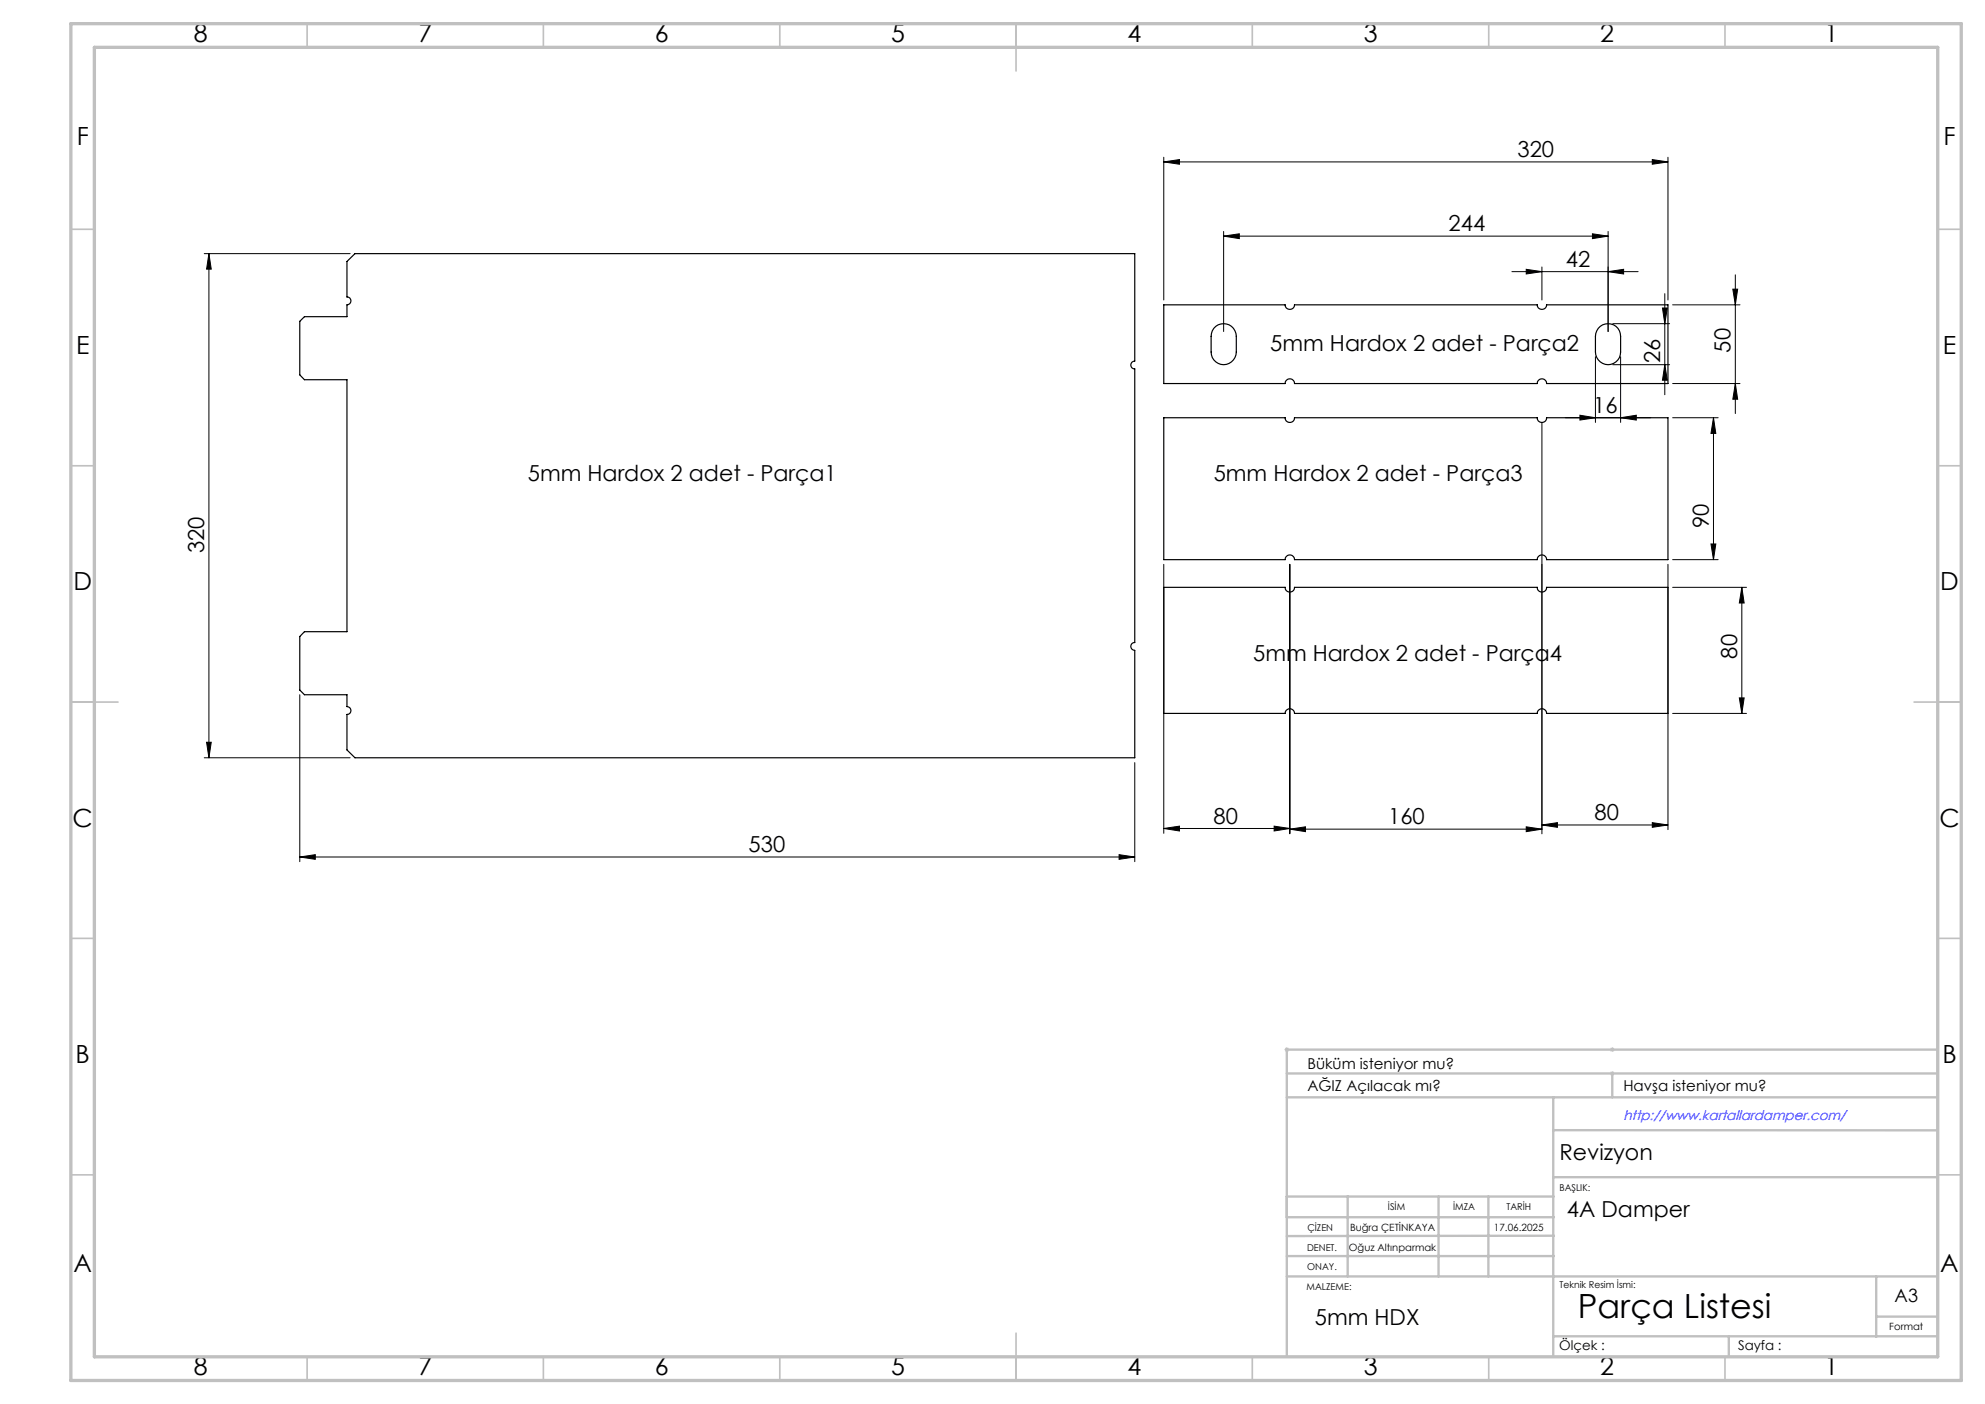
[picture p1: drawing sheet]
<svg xmlns="http://www.w3.org/2000/svg" width="420mm" height="297mm" viewBox="0 0 420 297" stroke-linecap="round" stroke-linejoin="round" font-family="sans-serif">
<path d="M271.8 222h1M271.9 221.7l.7 .7M272.3 221.5v1M272.6 221.7l-.7 .7M340.6 227.1h1M340.6 222h1M340.8 226.7l.7 .7M340.8 221.7l.7 .7M341.1 221.5v1M341.1 226.6v1M341.5 226.7l-.7 .7M341.5 221.7l-.7 .7" fill="none" stroke="#c0c0c0" stroke-width=".21"/>
<g fill="none" stroke="#000" stroke-width=".21">
<path d="M246.2 34.3l3.4-.5v.9zM246.2 33.3v30.2M246.2 34.3h106.7M349.6 33.8l3.3 .5-3.3 .4zM352.9 33.3v30.2M43.2 53.7h30.9M44.2 53.7l.5 3.2h-1zM44.2 53.7v106.6M258.9 49.9l3.3-.4v1zM258.9 49v21.1M258.9 49.9h81.4M319.9 57.5h26.7"/>
<path d="M322.9 57l3.3 .5-3.3 .5zM326.2 56.5v7M336.9 49.5l3.4 .4-3.4 .6zM340.3 57.5l3.2-.5v1zM340.3 49v21.1M367.2 58.1v29.4M337.6 75.5v13.9M341.2 68.5h12.1M341.2 77.1h12.1M342.9 75.5v13.9M351.8 65.2h1l-.6 3.3zM352.2 62.1v21.4"/>
<path d="M352.2 77.1l.6 3.3h-1zM353.9 64.5h14.3M366.6 61.2h1.1l-.5 3.3zM326.2 89.4v87M331.2 88.4h18M334.3 87.8l3.3 .6-3.3 .5zM342.9 88.4l3.3-.6v1.1zM353.9 88.4h9.6M353.9 81.1h14.3M362.5 88.4v30M362.5 88.4l.5 3.3h-1zM367.2 81.1l.5 3.4h-1.1z"/>
<path d="M246.2 119.4v56.9M272.9 119.4v57M352.9 119.4v56.1M353.9 118.4h9.6M362 115.1h1l-.5 3.3zM353.9 124.2h15.6M368.5 124.2v26.7M368.5 124.2l.5 3.4h-1zM43.7 157h1l-.5 3.3zM63.4 147v35.3M353.9 150.9h15.6M368 147.6h1l-.5 3.3z"/>
<path d="M43.2 160.3h30.9M240.1 161.3v21M246.2 175.3l3.4-.5v1zM246.2 175.3h26.7M269.6 174.8l3.3 .5-3.3 .5zM272.9 175.4l3.3-.5v1zM272.9 175.4h53.3M322.9 174.9l3.3 .5-3.3 .5zM326.2 174.5l3.3-.5v1zM326.2 174.5h26.7M349.6 174l3.3 .5-3.3 .5zM63.4 181.3l3.3-.5v1z"/>
<path d="M63.4 181.3h176.7M236.8 180.8l3.3 .5-3.3 .5z"/>
</g>
<g fill="none" stroke="#c0c0c0" stroke-width=".35">
<path d="M65 5v5M115 5v5M165 5v5M215 5v10M265 5v5M315 5v5M365 5v5M15 48.5h5M410 48.5h5M15 98.5h5M410 98.5h5M15 148.5h10"/>
<path d="M405 148.5h10M15 198.5h5M410 198.5h5M15 248.5h5M410 248.5h5M65 287v5M115 287v5M165 287v5M215 282v10M265 287v5M315 287v5M365 287v5"/>
</g>
<g fill="none" stroke="#c0c0c0" stroke-width=".5">
<path d="M272.3 232.1h137.7M272.3 227.1h137.7M328.6 239.1h81.4M328.6 232.1v54.9M341.1 227.1v5M410 222h-137.7v64.9M272.3 253.1h56.4M272.3 257.5h56.5M285.2 253.1v16.9M304.4 253.1v16.9M314.9 253.1v16.9M328.6 249h81.4"/>
<path d="M272.3 265.7h56.5M272.3 270h137.7M328.8 261.4l-56.5 .1M397 270v12.8M397 278.5h13M328.6 282.7h81.4M365.8 282.8v4.2"/>
</g>
<path d="M15 5h400v287h-400zM20 10h390v277h-390z" fill="none" stroke="#c0c0c0" stroke-width=".7"/>
<g fill="#000">
<path d="M246.2 34.3l3.4-.5v.9zM349.6 33.8l3.3 .5-3.3 .4zM326.2 174.5l3.3-.5v1zM349.6 174l3.3 .5-3.3 .5zM334.3 87.8l3.3 .6-3.3 .5zM342.9 88.4l3.3-.6v1.1zM258.9 49.9l3.3-.4v1zM336.9 49.5l3.4 .4-3.4 .6z"/>
<path d="M44.2 53.7l.5 3.2h-1zM43.7 157h1l-.5 3.3zM366.6 61.2h1.1l-.5 3.3zM367.2 81.1l.5 3.4h-1.1zM362.5 88.4l.5 3.3h-1zM362 115.1h1l-.5 3.3zM368.5 124.2l.5 3.4h-1zM368 147.6h1l-.5 3.3zM351.8 65.2h1l-.6 3.3zM352.2 77.1l.6 3.3h-1z"/>
<path d="M340.3 57.5l3.2-.5v1zM322.9 57l3.3 .5-3.3 .5zM269.6 174.8l3.3 .5-3.3 .5zM246.2 175.3l3.4-.5v1zM322.9 174.9l3.3 .5-3.3 .5zM272.9 175.4l3.3-.5v1z"/>
<path d="M63.4 181.3l3.3-.5v1zM236.8 180.8l3.3 .5-3.3 .5z"/>
</g>
<path d="M73.4 55.3l1.7-1.6h165v22.7a.83 .83 0 0 0-.8 .8 .83 .83 0 0 0 .8 .8v57.9a.83 .83 0 0 0-.8 .9 .83 .83 0 0 0 .8 .8v22.7h-165l-1.7-1.7v-7.5a.83 .83 0 0 0 .9-.8 .83 .83 0 0 0-.9-.8v-2.5h-9l-1-1v-11.3l1-1.1h9v-53.3h-9l-1-1v-11.3l1-1h9v-2.5a.83 .83 0 0 0 .9-.8 .83 .83 0 0 0-.9-.9zM246.2 64.5h25.7a.99 .99 0 0 0 1 1 .99 .99 0 0 0 1-1h51.4a.99 .99 0 0 0 .9 1 .99 .99 0 0 0 1-1h25.7v16.6h-25.7a.99 .99 0 0 0-1-1 .99 .99 0 0 0-.9 1h-51.4a.99 .99 0 0 0-1-1 .99 .99 0 0 0-1 1h-25.7zM257.2 69a2.67 2.67 0 0 1 2.9-.3 2.67 2.67 0 0 1 1.5 2.5v3.3a2.66 2.66 0 0 1-2.7 2.6 2.66 2.66 0 0 1-2.6-2.6v-3.3a2.67 2.67 0 0 1 .9-2.2zM338.2 69.5a2.66 2.66 0 0 1 2.9-.9 2.66 2.66 0 0 1 1.8 2.6v3.3a2.66 2.66 0 0 1-2.7 2.6 2.66 2.66 0 0 1-2.6-2.6v-3.9zM246.2 88.4h25.7a.99 .99 0 0 0 1 1 .99 .99 0 0 0 1-1h51.4a.99 .99 0 0 0 .9 1 .99 .99 0 0 0 1-1h25.7v30h-25.7a.99 .99 0 0 0-1-1 .99 .99 0 0 0-.9 1h-51.4a.99 .99 0 0 0-1-1 .99 .99 0 0 0-1 1h-25.7zM246.2 124.2h25.7a.99 .99 0 0 0 1 1 .99 .99 0 0 0 1-1h51.4a.99 .99 0 0 0 .9 1 .99 .99 0 0 0 1-1h25.7v26.7h-25.7a.99 .99 0 0 0-1-1 .99 .99 0 0 0-.9 1h-51.4a.99 .99 0 0 0-1-1 .99 .99 0 0 0-1 1h-25.7z" fill="none" stroke="#000" stroke-width=".25"/>
<text font-size="7.1" x="333.8" y="278.7">Parça Listesi</text>
<g font-size="5.3">
<text x="41" y="8.9">8</text>
<text x="88.5" y="8.9">7</text>
<text x="138.5" y="8.9">6</text>
<text x="188.5" y="8.9">5</text>
<text x="238.5" y="8.9">4</text>
<text x="288.5" y="8.9">3</text>
<text x="338.5" y="8.9">2</text>
<text x="386" y="8.9">1</text>
<text x="16.2" y="30.7">F</text>
<text x="411.2" y="30.7">F</text>
<text x="16.1" y="74.9">E</text>
<text x="411.1" y="74.9">E</text>
<text x="15.5" y="124.9">D</text>
<text x="410.5" y="124.9">D</text>
<text x="15.4" y="174.9">C</text>
<text x="410.4" y="174.9">C</text>
<text x="16" y="224.9">B</text>
<text x="411" y="224.9">B</text>
<text x="15.5" y="269.2">A</text>
<text x="410.5" y="269.2">A</text>
<text x="41" y="290.9">8</text>
<text x="88.5" y="290.9">7</text>
<text x="138.5" y="290.9">6</text>
<text x="188.5" y="290.9">5</text>
<text x="238.5" y="290.9">4</text>
<text x="288.5" y="290.9">3</text>
<text x="338.5" y="290.9">2</text>
<text x="386" y="290.9">1</text>
</g>
<g font-size="4.7">
<text x="321.1" y="33.2">320</text>
<text x="306.5" y="48.9">244</text>
<text x="331.3" y="56.4">42</text>
<text x="268.8" y="74.2">5mm Hardox 2 adet - Parça2</text>
<text x="351.3" y="76.9" transform="rotate(-90 351.3 76.9)">26</text>
<text x="366.2" y="74.6" transform="rotate(-90 366.2 74.6)">50</text>
<text x="337.1" y="87.3">16</text>
<text x="111.7" y="101.8">5mm Hardox 2 adet - Parça1</text>
<text x="256.8" y="101.8">5mm Hardox 2 adet - Parça3</text>
<text x="361.5" y="111.8" transform="rotate(-90 361.5 111.8)">90</text>
<text x="43.2" y="117.1" transform="rotate(-90 43.2 117.1)">320</text>
<text x="265.1" y="139.9">5mm Hardox 2 adet - Parça4</text>
<text x="367.5" y="139.3" transform="rotate(-90 367.5 139.3)">80</text>
<text x="337.4" y="173.5">80</text>
<text x="256.8" y="174.2">80</text>
<text x="293.7" y="174.4">160</text>
<text x="158.4" y="180.3">530</text>
<text x="330" y="245.3">Revizyon</text>
<text x="331.5" y="257.4">4A Damper</text>
<text x="278.2" y="280.3">5mm HDX</text>
</g>
<text font-size="3.9" x="400.9" y="275.5">A3</text>
<g font-size="3.2">
<text x="276.6" y="226">Büküm isteniyor mu?</text>
<text x="276.6" y="230.9">AĞIZ Açılacak mı?</text>
<text x="343.5" y="230.9">Havşa isteniyor mu?</text>
</g>
<text font-size="2.9" fill="#00f" x="343.5" y="236.9">http://www.kartallardamper.com/</text>
<g font-size="2.8">
<text x="329.9" y="285.5">Ölçek :</text>
<text x="367.8" y="285.5">Sayfa :</text>
</g>
<g font-size="2.1">
<text x="285.6" y="260.3">Buğra ÇETİNKAYA</text>
<text x="316.1" y="260.3">17.06.2025</text>
<text x="285.4" y="264.6">Oğuz Altınparmak</text>
<text x="399.8" y="281.3">Format</text>
</g>
<g font-size="2">
<text x="330" y="251.9">BAŞLIK:</text>
<text x="293.7" y="255.9">İSİM</text>
<text x="307.5" y="255.9">İMZA</text>
<text x="318.7" y="255.9">TARİH</text>
<text x="276.6" y="260.3">ÇİZEN</text>
<text x="276.6" y="264.6">DENET.</text>
<text x="276.6" y="268.7">ONAY.</text>
<text x="276.4" y="272.9">MALZEME:</text>
<text x="330" y="272.5">Teknik Resim İsmi:</text>
</g>
</svg>
